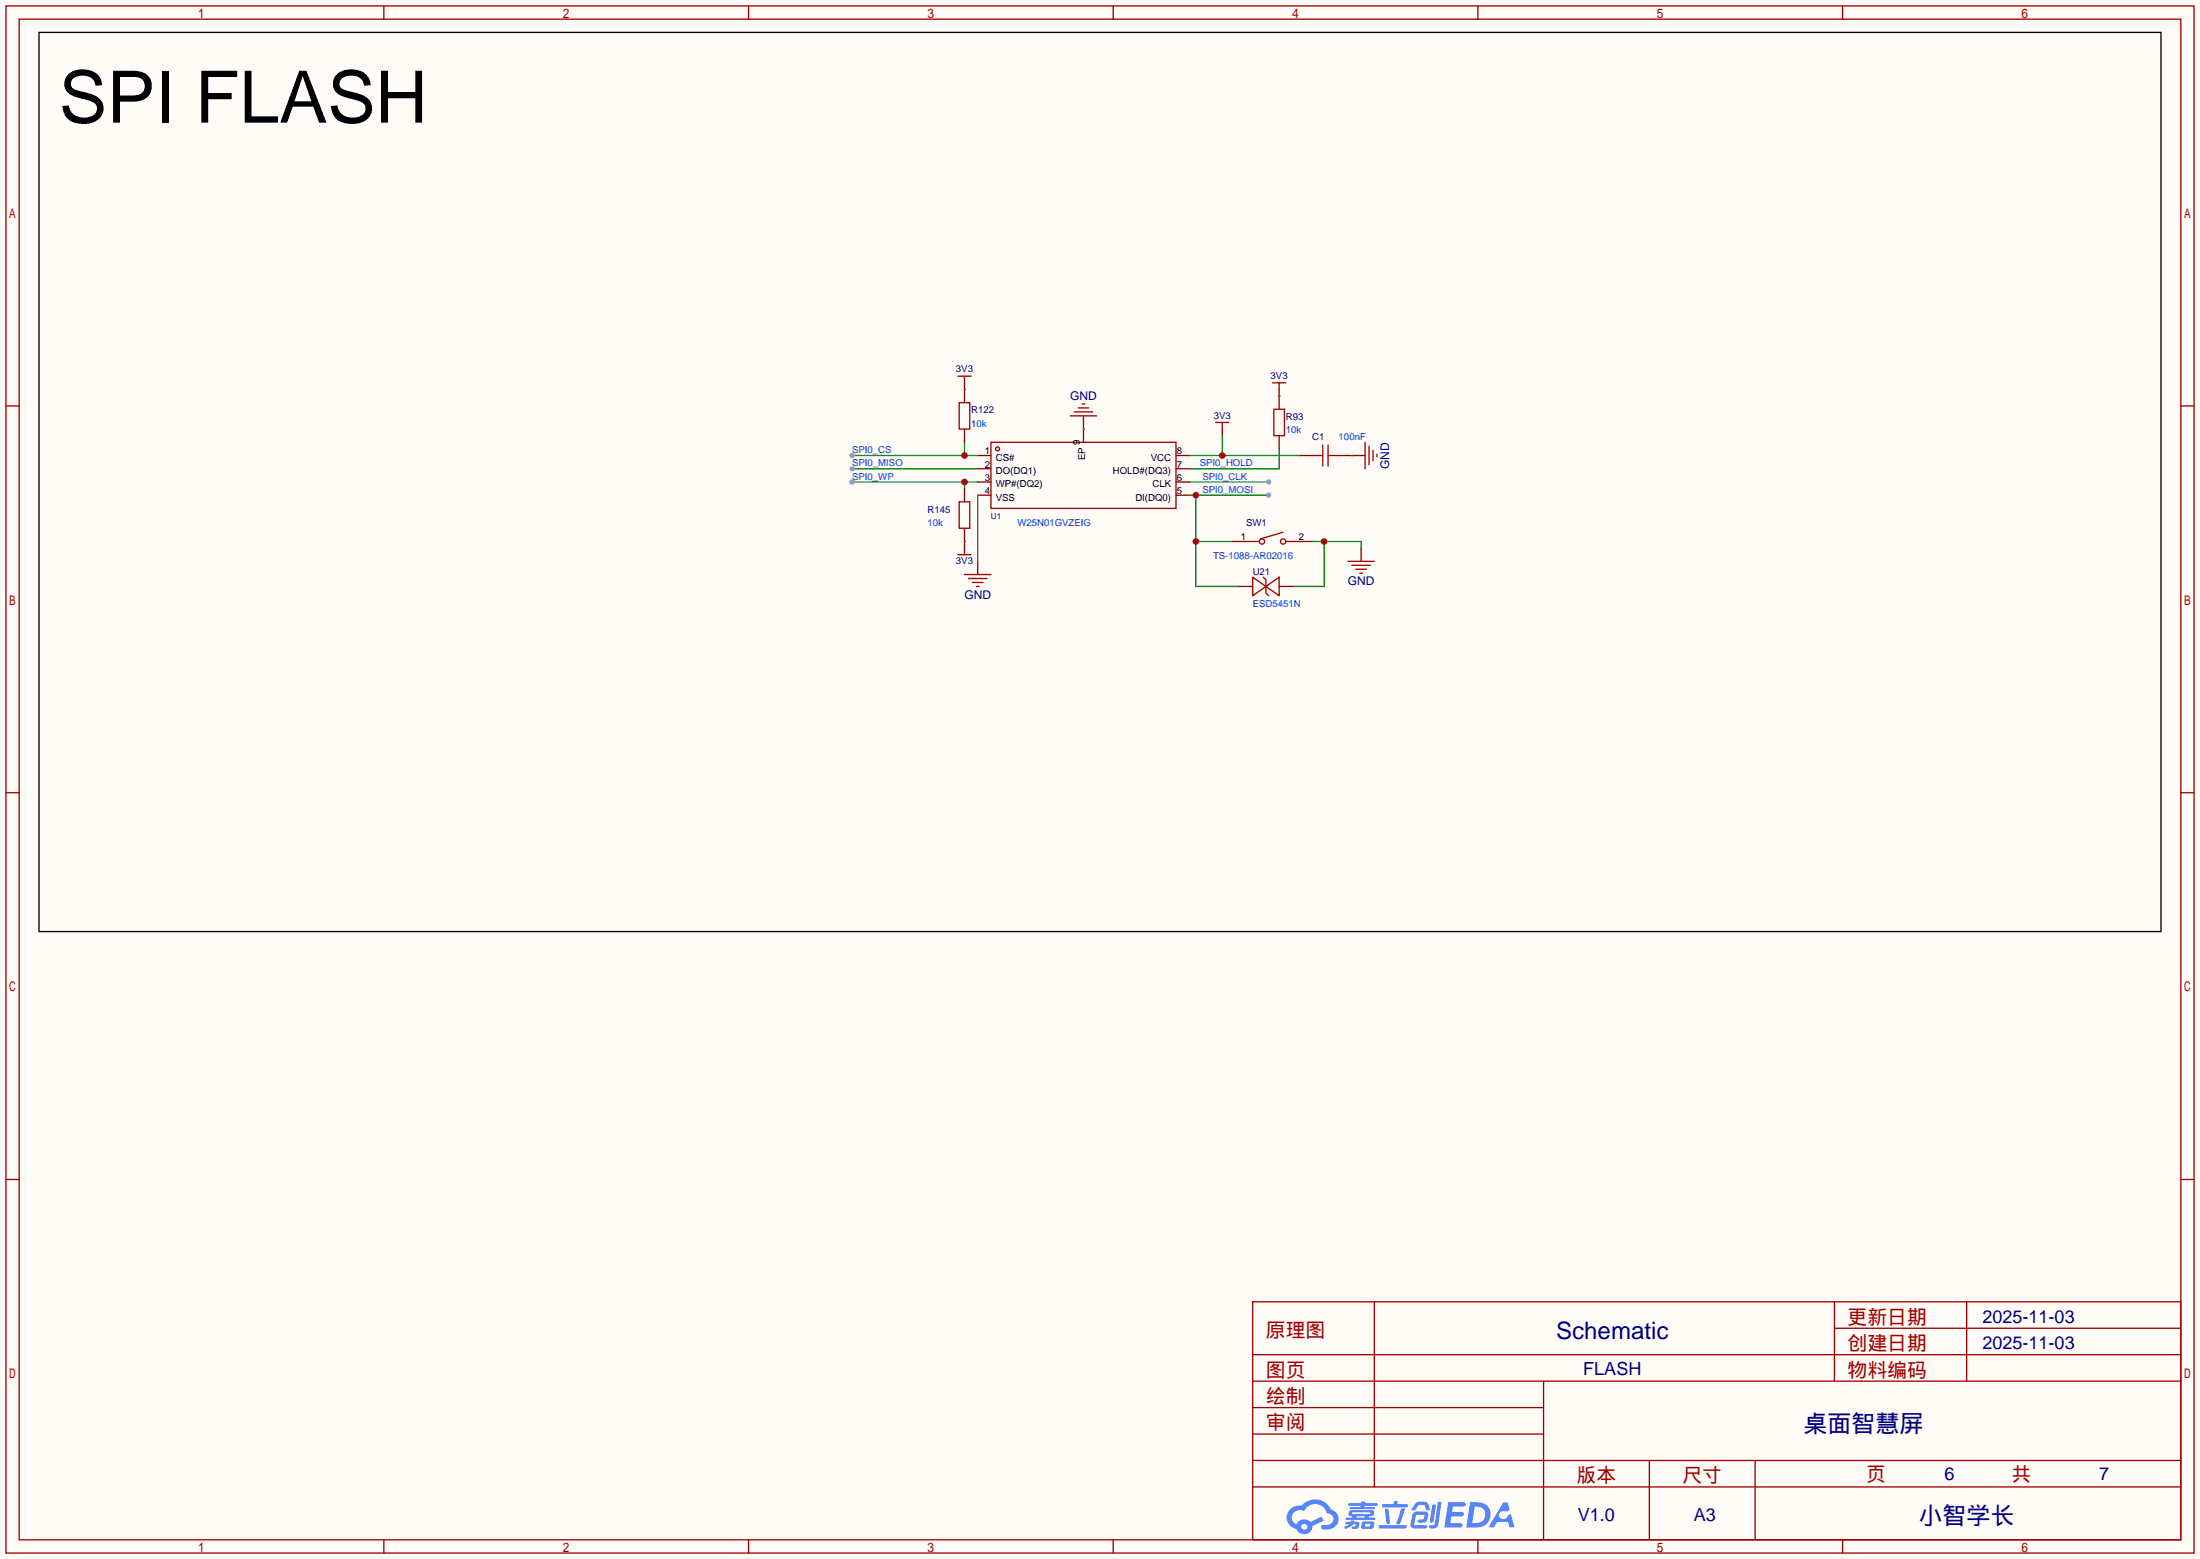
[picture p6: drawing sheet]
<svg xmlns="http://www.w3.org/2000/svg" width="423mm" height="299mm" viewBox="0 0 423 299" stroke-linecap="round" stroke-linejoin="round" font-family="sans-serif">
<path d="M0 0h422.7v299.5h-422.7z" fill="#fffcf7"/>
<g fill="none" stroke="#a10000" stroke-width=".25">
<path d="M1.1 1.1h420.4v297.2h-420.4zM3.7 3.7h415.3v292.1h-415.3zM73.7 1.1v2.6M143.8 1.1v2.6M213.9 1.1v2.6M283.9 1.1v2.6M354 1.1v2.6M1.1 78h2.6M419 78h2.5M1.1 152.3h2.6M419 152.3h2.5M1.1 226.6h2.6"/>
<path d="M419 226.6h2.5M240.7 250.1h178.3v45.7h-178.3zM264 250.1v35.5M352.4 250.1v15.2M352.4 255.1h66.6M377.8 250.1v15.2M240.7 270.4h55.8M240.7 265.3h178.3M240.7 275.5h55.8M240.7 260.2h178.3M296.5 265.3v30.5M73.7 295.8v2.5"/>
<path d="M143.8 295.8v2.5M213.9 295.8v2.5M240.7 285.6h178.3M240.7 280.5h178.3M283.9 295.8v2.5M316.9 280.5v15.3M337.2 280.5v15.3M354 295.8v2.5"/>
</g>
<g fill="#5487ff">
<path d="M278.2 288.5h2.2a.97 .97 0 0 1 1.2 .5 .53 .53 0 0 1-.7 .4h-1.8l-.1 1h1.8a.43 .43 0 0 1 .4 .5 .43 .43 0 0 1-.4 .4h-2l-.2 1.3h1.7a.45 .45 0 0 1 .6 .2 .45 .45 0 0 1-.1 .6h-3.3z"/>
<path d="M288.8 288.6h.8l.4 1.4-.7 .4a.82 .82 0 0 0-1.1 .1 .82 .82 0 0 0 0 1.2 .82 .82 0 0 0 1.2-.1l.3-.5 .6-.3 .7 2.6h-1l-.3-1h-2.1l-.6 1h-1z"/>
<path d="M275.2 289h.7l-.5 3.2a.36 .36 0 0 1-.4 .3 .36 .36 0 0 1-.3-.3z"/>
<path d="M276.2 288.5h.7l-.6 4.3a1.13 1.13 0 0 1-1.7 .6l.1-.4 .8-.1 .1-.1z"/>
<path d="M271.9 288.8l.6-.3h1.1a.77 .77 0 0 1 .8 .5l.3 1-.1 .1h-.6l-.3-.9-.2-.1h-1l-.7 1h-.6v-.2z"/>
<path d="M271.5 290.7l.5-.4h1.7a.66 .66 0 0 1 .6 1l-.1 .4a.81 .81 0 0 1-.9 .8h-.6a.32 .32 0 0 1-.3-.4 .32 .32 0 0 1 .3-.2l.8-.1 .2-.8h-1.7l-.3 1.9 2.2 .1a.32 .32 0 0 1 .3 .3 .32 .32 0 0 1-.4 .3h-2.2l-.5-.3-.1-.5z"/>
<path d="M264.9 293h5.1a.33 .33 0 0 1 .3 .3 .33 .33 0 0 1-.4 .3h-4.9l-.1-.1z"/>
<path d="M269.2 289.8h.7l-.6 2a1.04 1.04 0 0 1-.7 1l-.3-.3z"/>
<path d="M266 289.8h.7l.3 2.6a.34 .34 0 0 1-.3 .4 .34 .34 0 0 1-.3-.3z"/>
<path d="M265.5 288.9h2.2l.2-.5h.6l-.1 .5h1.8a.32 .32 0 0 1 .3 .4 .32 .32 0 0 1-.3 .3h-4.5l-.2-.2z"/>
<path d="M258.5 292.3h1l.1-.2h.6l-.1 .2 .9 .1a.82 .82 0 0 1-.6 1.3h-.7v-.5l.7-.1v-.3h-.5l-.4 .4-1.1 .5-.2-.4 1-.5h-.7z"/>
<path d="M259.1 288.8h2.4l.1-.4h.7l-.1 .4h2.2l.3 .2-.3 .2h-2.2l-.1 .3h1.8l.3 .2-.3 .2h-4.5l-.1-.2v-.2h2.1v-.3h-2.2l-.2-.1z"/>
<path d="M282.4 288.5l-.7 4.9h1.7a2.47 2.47 0 0 0 2.8-1.7 2.47 2.47 0 0 0-1.4-3zM283.3 289.4a1.61 1.61 0 0 1 2.1 1.4 1.61 1.61 0 0 1-1.9 1.8h-.7z"/>
<path d="M259.2 290.3a.55 .55 0 0 0-.1 .7 .55 .55 0 0 0 .7 .2l.1 .3h-1.4v.4h5.5l.2-.1-.2-.3h-1.1l.1-.3a.7 .7 0 0 0 .9-.2 .7 .7 0 0 0-.1-.9h-4.1zM259.8 290.5h3.4l.1 .1-.2 .3h-3.2l-.1-.2zM260.6 291.2h1.6l-.1 .3h-1.5z"/>
<path d="M261.7 292.4a1.05 1.05 0 0 0 0 1.2 2.91 2.91 0 0 0 2.1-.1 .98 .98 0 0 0 .1-1.2l-1.7-.1zM262.3 292.7h.8h.2l-.1 .4-.2 .2-.8-.1z"/>
<path d="M247.9 289.9a2.23 2.23 0 0 0-.6 2.3 2.23 2.23 0 0 0 1.8 1.5 1.58 1.58 0 0 0 1.7 1 1.58 1.58 0 0 0 1.3-1.6l2.2-1-.5-.8-2.1 1a1.65 1.65 0 0 0-2.6 .5 1.45 1.45 0 0 1-.8-2 1.45 1.45 0 0 1 2-.6l.3 .1a2.3 2.3 0 0 1 2.3-1.4 2.3 2.3 0 0 1 2 1.8 1.12 1.12 0 0 1 1.3 1 1.12 1.12 0 0 1-1.1 1.2h-.7a.45 .45 0 0 0-.6 .4 .45 .45 0 0 0 .4 .5 2.21 2.21 0 0 0 2.3-.6 2.21 2.21 0 0 0 .5-2.2 2.13 2.13 0 0 0-1.4-1.1 3.3 3.3 0 0 0-5.5-.7l-1.2 .1zM250 293.3a.6 .6 0 0 1 1.2 0 .6 .6 0 0 1-1.2 0z"/>
</g>
<g fill="none" stroke="#a10000" stroke-width=".25">
<path d="M190.4 85h35.5v12.7h-35.5z"/>
<circle cx="191.6" cy="86.2" r=".38"/>
</g>
<path d="M187.8 87.5h2.6M187.8 90h2.6M187.8 92.6h2.6M187.8 95.1h2.6M208.2 82.4v2.6M225.9 87.5h2.6M225.9 90h2.6M225.9 92.6h2.6M225.9 95.1h2.6" fill="none" stroke="#870000" stroke-width=".25"/>
<path d="M163.7 87.5h24.1M185.3 85v2.5" fill="none" stroke="#008700" stroke-width=".25"/>
<circle cx="185.3" cy="87.5" r=".63" fill="#c00"/>
<circle cx="163.7" cy="87.5" r=".51" fill="#999"/>
<path d="M163.7 90h24.1" fill="none" stroke="#008700" stroke-width=".25"/>
<circle cx="163.7" cy="90" r=".51" fill="#999"/>
<path d="M234.8 82.4v1.3M187.8 107.8v2.6" fill="none" stroke="#870000" stroke-width=".25"/>
<path d="M233.6 81.2h2.5M234.8 81.2v1.2M185.3 110.4h5.1M186.1 111.1h3.5M186.8 111.9h2M187.6 112.6h.5" fill="none" stroke="#a10000" stroke-width=".25"/>
<path d="M187.8 95.1v12.7M228.5 95.1h15.2M229.7 95.1v17.5h8.4M229.7 104h7.2" fill="none" stroke="#008700" stroke-width=".25"/>
<g fill="#c00">
<circle cx="229.7" cy="95.1" r=".63"/>
<circle cx="229.7" cy="104" r=".63"/>
</g>
<circle cx="243.7" cy="95.1" r=".51" fill="#999"/>
<path d="M163.7 92.6h24.1M185.3 92.6v1.3" fill="none" stroke="#008700" stroke-width=".25"/>
<circle cx="185.3" cy="92.6" r=".63" fill="#c00"/>
<circle cx="163.7" cy="92.6" r=".51" fill="#999"/>
<path d="M208.2 79.9v2.5M249.6 87.5h2.5M257.2 87.5h5.1M236.9 104h2.5M249.6 104h2.5M261.5 105.3v2.5" fill="none" stroke="#870000" stroke-width=".25"/>
<g fill="none" stroke="#a10000" stroke-width=".25">
<path d="M205.6 79.9h5.1M206.4 79.1h3.5M207.1 78.4h2.1M207.9 77.6h.5M252.1 87.5h2M254.1 85.5v4M255.1 87.5h2.1M255.1 85.5v4M262.3 85v5M263 85.7v3.6M263.8 86.5v2M264.5 87.2v.6"/>
<path d="M239.4 104h2.5M246.5 102.2l-4.3 1.3M247 104h2.6M259 107.8h5M259.7 108.6h3.6M260.5 109.3h2M261.2 110.1h.5"/>
<circle cx="242.4" cy="104" r=".51"/>
<circle cx="246.5" cy="104" r=".51"/>
</g>
<path d="M208.2 82.4h.1M259.7 87.5h.1M252.1 104h9.4v1.3M254.4 104v8.6h-6.1" fill="none" stroke="#008700" stroke-width=".25"/>
<circle cx="254.4" cy="104" r=".63" fill="#c00"/>
<path d="M228.5 92.6h15.2" fill="none" stroke="#008700" stroke-width=".25"/>
<circle cx="243.7" cy="92.6" r=".51" fill="#999"/>
<path d="M228.5 87.5h21.1M234.8 83.7v3.8M245.7 86.2v3.8h-17.2" fill="none" stroke="#008700" stroke-width=".25"/>
<circle cx="234.8" cy="87.5" r=".63" fill="#c00"/>
<path d="M185.3 73.5v3.8M245.7 74.8v3.8M185.3 82.4v2.6M185.3 93.9v2.5M245.7 83.7v2.5M185.3 101.5v3.8M238.1 112.6h2.6M245.7 112.6h2.6" fill="none" stroke="#870000" stroke-width=".25"/>
<path d="M184 72.3h2.6M184.3 77.3h2v5.1h-2zM185.3 72.3v1.2M244.5 73.5h2.5M244.7 78.6h2.1v5.1h-2.1zM245.7 73.5v1.3M184.3 96.4h2v5.1h-2zM184 106.6h2.6M185.3 105.3v1.3M240.7 110.9l2.5 1.7-2.5 1.8zM242.7 110.9l.5 .5v2.5l.5 .5M243.2 112.6l2.5-1.7v3.5z" fill="none" stroke="#a10000" stroke-width=".25"/>
<path d="M185.3 74.8h.1M245.7 76.1h.1M185.3 104h.1" fill="none" stroke="#008700" stroke-width=".25"/>
<path d="M7.5 6.2h407.7v172.7h-407.7z" fill="none" stroke="#000" stroke-width=".25"/>
<text font-size="13.9" x="11.3" y="23.5">SPI FLASH</text>
<g font-size="4.6" fill="#000080">
<text x="299" y="257.2">Schematic</text>
<text x="346.5" y="275">桌面智慧屏</text>
<text x="368.6" y="292.8">小智学长</text>
</g>
<g font-size="3.8" fill="#a00000">
<text x="243.2" y="256.8">原理图</text>
<text x="355" y="254.3">更新日期</text>
<text x="355" y="259.3">创建日期</text>
<text x="243.2" y="269.5">绘制</text>
<text x="243.2" y="264.4">图页</text>
<text x="355" y="264.4">物料编码</text>
<text x="243.2" y="274.6">审阅</text>
<text x="302.9" y="284.7">版本</text>
<text x="323.2" y="284.7">尺寸</text>
<text x="358.5" y="284.5">页</text>
<text x="386.5" y="284.5">共</text>
</g>
<g font-size="3.5" fill="#000080">
<text x="380.9" y="254">2025-11-03</text>
<text x="380.9" y="259.1">2025-11-03</text>
<text x="304.2" y="264.2">FLASH</text>
<text x="373.6" y="284.3">6</text>
<text x="403.3" y="284.3">7</text>
<text x="303.1" y="292.1">V1.0</text>
<text x="325.4" y="292.1">A3</text>
</g>
<g font-size="2.3" fill="#000080">
<text x="205.6" y="76.9">GND</text>
<text x="266.9" y="90.1" transform="rotate(-90 266.9 90.1)">GND</text>
<text x="258.9" y="112.4">GND</text>
<text x="185.3" y="115">GND</text>
</g>
<g font-size="1.8" fill="#000080">
<text x="183.6" y="71.5">3V3</text>
<text x="244.1" y="72.8">3V3</text>
<text x="186.6" y="79.4">R122</text>
<text x="233.2" y="80.4">3V3</text>
<text x="247" y="80.7">R93</text>
<text x="252.1" y="84.5">C1</text>
<text x="178.2" y="98.5">R145</text>
<text x="239.4" y="101">SW1</text>
<text x="183.6" y="108.4">3V3</text>
<text x="240.7" y="110.4">U21</text>
</g>
<g font-size="1.8" fill="#00f">
<text x="186.6" y="82">10k</text>
<text x="247" y="83.2">10k</text>
<text x="163.7" y="87">SPI0_CS</text>
<text x="163.7" y="89.6">SPI0_MISO</text>
<text x="230.5" y="89.6">SPI0_HOLD</text>
<text x="257.2" y="84.5">100nF</text>
<text x="163.7" y="92.1">SPI0_WP</text>
<text x="231" y="94.7">SPI0_MOSI</text>
<text x="231" y="92.1">SPI0_CLK</text>
<text x="178.2" y="101">10k</text>
<text x="195.5" y="101">W25N01GVZEIG</text>
<text x="233" y="107.4">TS-1088-AR02016</text>
<text x="240.7" y="116.5">ESD5451N</text>
</g>
<g font-size="1.8">
<text x="189.2" y="87.3">1</text>
<text x="189.2" y="89.8">2</text>
<text x="191.3" y="88.5">CS#</text>
<text x="207.4" y="85.4" transform="rotate(-90 207.4 85.4)">9</text>
<text x="208.5" y="88.4" transform="rotate(-90 208.5 88.4)">EP</text>
<text x="221.1" y="88.5">VCC</text>
<text x="226.1" y="89.8">7</text>
<text x="226.1" y="87.3">8</text>
<text x="189.2" y="92.4">3</text>
<text x="189.2" y="94.9">4</text>
<text x="191.3" y="91.1">DO(DQ1)</text>
<text x="191.3" y="93.6">WP#(DQ2)</text>
<text x="213.8" y="91.1">HOLD#(DQ3)</text>
<text x="221.4" y="93.6">CLK</text>
<text x="226.1" y="94.9">5</text>
<text x="226.1" y="92.4">6</text>
<text x="191.3" y="96.2">VSS</text>
<text x="218.1" y="96.2">DI(DQ0)</text>
<text x="238.4" y="103.8">1</text>
<text x="249.6" y="103.8">2</text>
</g>
<text font-size="1.6" fill="#000080" x="190.4" y="99.7">U1</text>
</svg>
